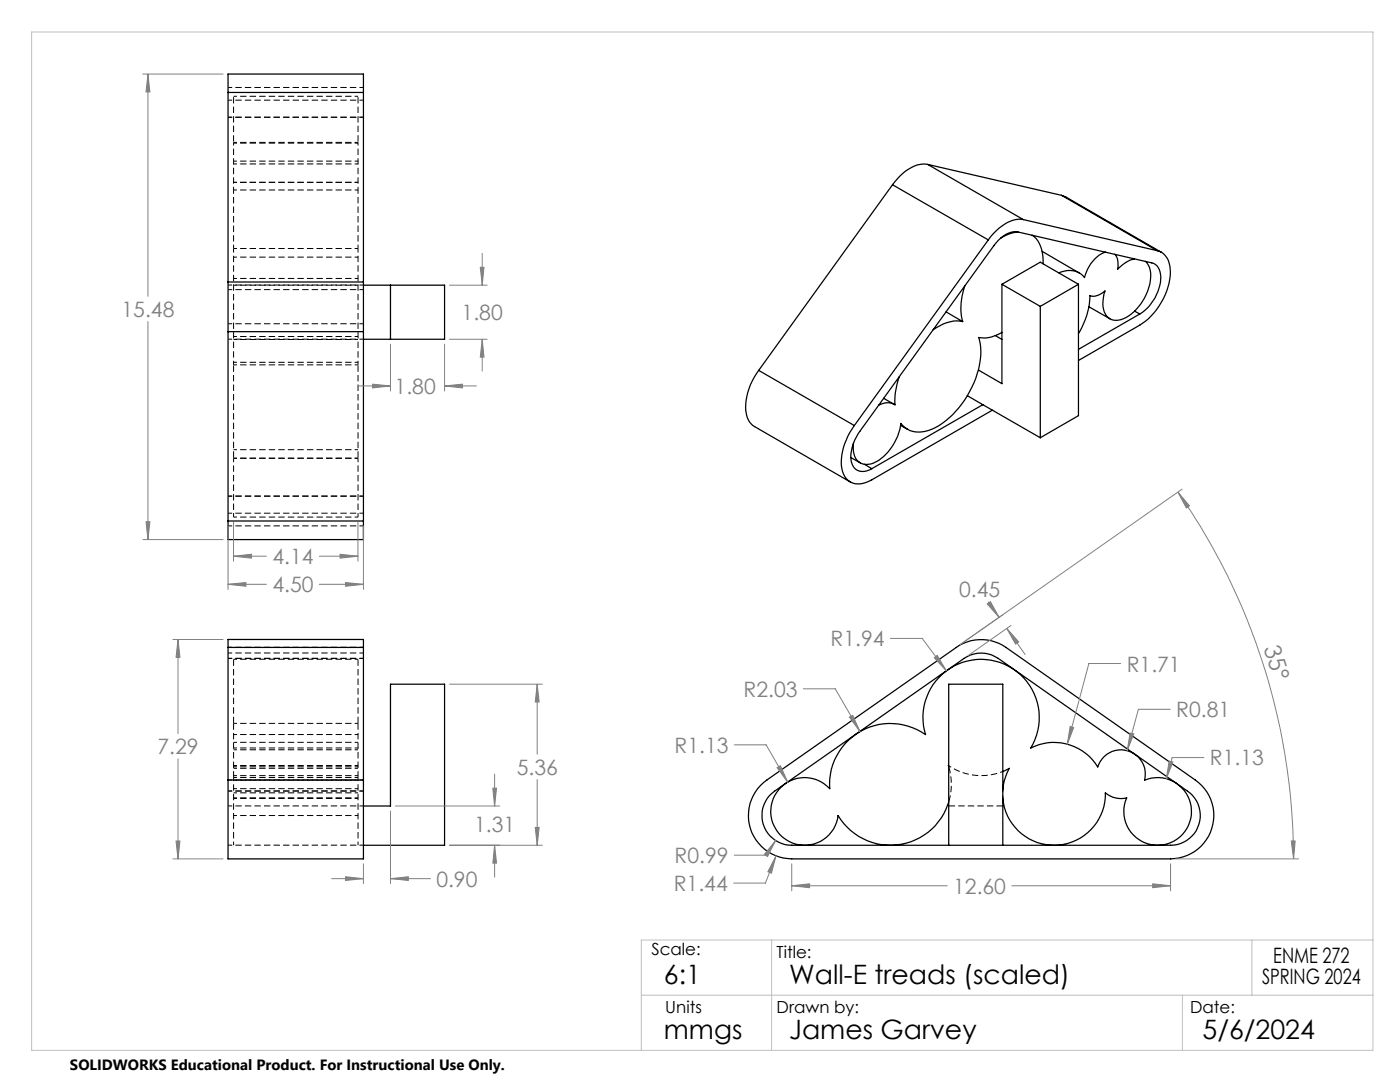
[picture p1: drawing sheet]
<svg xmlns="http://www.w3.org/2000/svg" width="279mm" height="216mm" viewBox="0 0 279 216" stroke-linecap="round" stroke-linejoin="round" font-family="sans-serif">
<g fill="none" stroke="#000" stroke-width=".2" stroke-dasharray="1.3 .6" stroke-dashoffset=".6" stroke-linecap="butt">
<path d="M71.5 19.2h-24.9M46.6 37.9h24.9M46.6 28.6h24.9M46.6 36.4h24.9M46.6 32.2h24.9M46.6 32.7h24.9M71.5 28.4h-24.9M71.5 36.4h-24.9M46.6 56.9h24.9M71.5 51.3h-24.9M71.5 55.6h-24.9M71.5 49.6h-24.9"/>
<path d="M46.6 72.8h24.9M71.5 72.3h-24.9M71.5 67.7h-24.9M71.5 67.1h-24.9M46.6 91.4h24.9M46.6 89.7h24.9M46.6 103.2h24.9M71.5 131.5h-24.9M46.6 155.1v13.5M46.6 157.4h24.9M46.6 158.2h24.9M46.6 153h24.9"/>
<path d="M46.6 155.7h24.9M46.6 159.2h24.9M46.6 154.8h24.9M46.6 159.3h24.9M71.5 155.1v13.5M71.5 146.6h-24.9M71.5 152.7h-24.9M71.5 149.2h-24.9M71.5 153.3h-24.9M71.5 155.1h-24.9M71.5 144.3h-24.9M71.5 148.1h-24.9"/>
<path d="M71.5 149.6h-24.9M46.6 162.7h24.9"/>
</g>
<path d="M46.6 131.5v12.8M71.5 131.5v12.8M46.6 144.3v10.8M71.5 144.3v10.8M200.1 160.8h-10.8" fill="none" stroke="#000" stroke-width=".2" stroke-dasharray="1.3 .6" stroke-linecap="butt"/>
<g fill="none" stroke="#000" stroke-width=".2" stroke-dasharray="1.3 .6" stroke-dashoffset=".5" stroke-linecap="butt">
<path d="M72.5 20h-27M72.5 17.5h-27M46.6 37.9v11.7M71.5 37.9v11.7M72.5 23.4h-27M45.5 56.9h27M46.6 49.6v23.2M71.5 49.6v23.2M72.5 57.8h-27M45.5 67.7h27M72.5 64.6h-27M46.6 91.4v11.8"/>
<path d="M71.5 91.4v11.8M72.5 99h-27M45.5 104.9h27M72.5 102.4h-27M72.5 129.2h-27M72.5 131.4h-27M72.5 130.3h-27M72.5 157.8h-27M72.5 155.6h-27M45.5 160.8h27M72.5 168.6h-27"/>
</g>
<g fill="none" stroke="#000" stroke-width=".25">
<path d="M45.5 18.5v-3.7h27v3.7M45.5 18.5v37.8M45.5 18.5h27M72.5 18.5v37.8M178.1 36.9l19.1 11M178.1 36.9l-26.7 37M185.1 32.8a6.6 6.6 0 0 0-6 2.8l-1 1.3M185.1 32.8l19.1 11M185.1 32.8l26.8 6.2M211.9 39l.8 .3 19.1 11M211.9 39l19.1 11M45.5 56.3v9.9"/>
<path d="M45.5 56.3h27M72.5 56.3v9.9M72.5 56.9h16.2v10.8h-16.2M77.9 56.9v10.8M192.5 57a12.2 12.2 0 0 0-.4 7.2M197.2 47.9l-26.7 37M200 56.7l7.6 4.4M200 56.7l7.6-4.4 7.6 4.4M200 56.7v19.9l-4.7-2.8M203.1 46.3l-1.8 .4-1.6 .8M203.1 46.3a5.3 5.3 0 0 0-4.8 2.7l-26.7 37.1a8 8 0 0 0-1.6 6.4 2.37 2.37 0 0 0 3.5 1.3l.5-.3M203.1 46.3l26.8 6.2a2.78 2.78 0 0 1 1.7 3.3 9.1 9.1 0 0 1-4.1 6.9"/>
<path d="M204.2 43.8a6.5 6.5 0 0 0-5.4 2.3l-1.6 1.8M204.2 43.8l26.8 6.2M206 46.9a6.4 6.4 0 0 1 2.2 5.7M208 50.2l7.4 4.3M215.2 56.7l-7.6 4.4M215.2 56.7v26.2l-7.6 4.4M220.7 50.3a7.2 7.2 0 0 0-4.3 5.1 4.1 4.1 0 0 0-5.1-1M222.5 50.7l.5 1 .1 1-.1 1 1.5-1.2 1.1-.6 .8-.3M228.6 52.1a4.7 4.7 0 0 1 .8 4.7 9.9 9.9 0 0 1-5.7 7 2.64 2.64 0 0 1-3.6-2.6l.1-1.8 .3-1.3a3.1 3.1 0 0 1-3 .9 14.7 14.7 0 0 1-2.3 7.5M231 50a3.9 3.9 0 0 1 2.6 4.4 13.7 13.7 0 0 1-6.1 10.5l-12.3 7M45.5 66.2v37.8M45.5 66.2h27"/>
<path d="M72.5 66.2v37.8M151.4 73.9a11.5 11.5 0 0 0-2.3 9.2 3.3 3.3 0 0 0 1.5 2l19.1 11.1M151.4 73.9l19.1 11M176.4 79.5l2 1.2M179.5 75.2l-.8 3.2-.1 2.4a3.1 3.1 0 0 0-3.2 0M188.8 62.2l3.3 2M192.1 64.2a7.5 7.5 0 0 0-5.9 1.6M193 79l14.6 8.3M198.6 67l1.4 .7M200 66.3a6.5 6.5 0 0 1-4.7 1 14.4 14.4 0 0 1-1.8 10.8 15.9 15.9 0 0 1-8.2 7.8 4.7 4.7 0 0 1-5.5-1.4 10.3 10.3 0 0 1-5.5 7.9 2.71 2.71 0 0 1-4-2.3v-1.7M207.6 61.1v26.2M217.3 61.2l4.2 2.4"/>
<path d="M226.4 62.1l1.1 .6M227.5 62.7l-12.3 7M169.8 91.3l1.9 1.1M172.5 92.6l1.5 .9M179.7 84.9l1.4 .8M196.1 80.8l-22.1 12.7M198 81.8l-24 13.9a3.9 3.9 0 0 1-5.1-.1 6.7 6.7 0 0 1-.6-6.2l.9-2.3 1.3-2.2M45.5 104v3.7h27v-3.7M45.5 104h27M45.5 129.2v-1.6h27v1.6M45.5 129.2h27M45.5 129.2v26.4"/>
<path d="M72.5 129.2v26.4M45.5 155.6v15.8h27v-15.8M45.5 155.6h27M151.8 156.7l1.2-1.1 37.9-26.4a8.6 8.6 0 0 1 9.9 0l37.7 26.4a8.7 8.7 0 0 1 3.3 9.7 8.7 8.7 0 0 1-8.2 6.1h-75.6a8.6 8.6 0 0 1-8-5.3 8.6 8.6 0 0 1 1.8-9.4zM153.6 158.8l1-.9 37.8-26.5a6 6 0 0 1 6.8 0l37.8 26.5a5.9 5.9 0 0 1 2.3 6.6 5.9 5.9 0 0 1-5.7 4.2h-75.6a6 6 0 0 1-5.4-3.6 6 6 0 0 1 1-6.3zM189.3 152.8v.2M200.1 159.2a10.2 10.2 0 0 0 10.7 9.5 10.2 10.2 0 0 0 9.8-10.5 5 5 0 0 0 4.3 1 6.8 6.8 0 0 0 5.2 9.4 6.8 6.8 0 0 0 7.6-7.6 6.8 6.8 0 0 0-9.3-5.3 4.9 4.9 0 0 0-3.4-5.9 4.9 4.9 0 0 0-5.9 3.2 10.2 10.2 0 0 0-13.4-3.7 11.6 11.6 0 0 0-8.4-17.6 11.6 11.6 0 0 0-12.6 14.9 12.2 12.2 0 0 0-13-.7 12.2 12.2 0 0 0-6.1 11.5 6.8 6.8 0 0 0-10.6 .6 6.8 6.8 0 0 0 3.1 10.2 6.8 6.8 0 0 0 9.2-5.5 12.2 12.2 0 0 0 11.9 5.9 12.2 12.2 0 0 0 10.1-8.5M200.1 154l1.3-.7-.4 .8a9.8 9.8 0 0 0-.9 3.5M72.5 160.8h5.4v-24.3h10.8v32.2h-16.2M189.3 168.7v-32.2h10.8v32.2"/>
</g>
<path d="M46.6 72.8v18.6M71.5 72.8v18.6M189.3 160a12.2 12.2 0 0 0 0-7" fill="none" stroke="#000" stroke-width=".2" stroke-dasharray="1.3 .6" stroke-dashoffset="-.1" stroke-linecap="butt"/>
<path d="M46.6 28.4v9.5M71.5 28.4v9.5M189.3 152.8a11.6 11.6 0 0 0 10.8 1.1" fill="none" stroke="#000" stroke-width=".2" stroke-dasharray="1.3 .6" stroke-dashoffset=".7" stroke-linecap="butt"/>
<path d="M46.6 28.4v-9.2M71.5 28.4v-9.2" fill="none" stroke="#000" stroke-width=".2" stroke-dasharray="1.3 .6" stroke-dashoffset="-.2" stroke-linecap="butt"/>
<path d="M200.1 157.6v1.6" fill="none" stroke="#000" stroke-width=".2" stroke-dasharray="1.3 .6" stroke-dashoffset=".8" stroke-linecap="butt"/>
<g fill="none" stroke="#808080" stroke-width=".2">
<path d="M28.5 14.8h16M29.5 14.8v44.3M29.5 14.8l.4 3.5h-.8zM89.7 56.9h7.5M95.8 53.3h.8l-.4 3.6zM96.2 50.6v6.3M29.5 64.2v43.5M71.6 77h6.3M74.4 76.7l3.5 .3-3.5 .4zM77.9 68.7v9.3M88.7 77l3.6-.3v.7zM88.7 68.7v9.3"/>
<path d="M88.7 77h6.4M89.7 67.7h7.5M96.2 67.7l.4 3.6h-.8zM96.2 67.7v6.3M235.1 98.2l2.3 2.7-.7 .5zM235.1 98.2a127.8 127.8 0 0 1 23.1 73.2M235.9 97.6l-44.2 31M28.5 107.7h16M29.1 104.1h.8l-.4 3.6zM45.5 105v12.6M45.5 116.6h7.7M45.5 116.6l3.6-.4v.8z"/>
<path d="M46.6 111l3.6-.4v.8zM46.6 104.2v7.8M46.6 111h6.6M63.7 116.6h8.8M63.7 111h7.7M67.9 110.6l3.5 .4-3.5 .4zM69 116.2l3.5 .4-3.5 .4zM71.4 104.2v7.8M72.5 105v12.6M34.5 127.6h10M35.5 127.6v18.8M35.5 127.6l.4 3.6h-.8z"/>
<path d="M89.7 136.5h18.5M107.2 136.5l.4 3.6h-.8zM107.2 136.5v14M160.3 137.4h6.4l4.9 8.6M177.7 127.4h6.3l4.9 6.5M186.4 131.2l.6-.4 1.9 3.1zM197 120.5l.7-.4 1.7 3.1zM197.2 120.1l2.2 3.1M200.9 125.4l3.7 5.2M200.9 125.4l2.4 2.7-.6 .4zM201.8 124.8l-8.6 6M223.7 132.4h-6.4l-4.3 16.1"/>
<path d="M35.5 151.4v20M98.4 157.3h.7l-.4 3.5zM98.7 154.5v6.3M107.2 155.5v13.2M146.5 148.6h6.4l4.3 7.5M155.1 153.2l.7-.4 1.4 3.3zM169.5 143.1l.7-.4 1.4 3.3zM213.6 145l.7 .2-1.3 3.3zM225.5 146.3l.8 .1-1.3 3.4zM233.3 151.9l.8 .1-1.3 3.4zM233.5 141.5h-6.3l-2.2 8.3M240.3 151.2h-6.4l-1.1 4.2"/>
<path d="M34.5 171.4h10M35.1 167.8h.8l-.4 3.6zM66.2 175.3h6.3M69 174.9l3.5 .4-3.5 .4zM72.5 172.4v3.9M77.9 175.3l3.6-.4v.8zM77.9 161.8v14.5M77.9 175.3h8M78.9 160.8h20.8M89.7 168.7h18.5M98.7 168.7l.4 3.5h-.7zM98.7 168.7v6.3"/>
<path d="M106.8 165.1h.8l-.4 3.6zM154.8 167.7l-1.6 3.2-.7-.4zM154.8 167.7l-1.9 2.9h-6.4M154.9 170.8l-2.1 5.4h-6.4M154.9 170.8l-.9 3.4-.8-.2zM158 176.7l3.6-.3v.7zM158 172.4v5.4M158 176.7h31.1M201.9 176.7h31.7M230 176.4l3.6 .3-3.6 .4zM233.6 172.4v5.4M234.6 171.4h24.6"/>
<path d="M257.7 167.8h.8l-.3 3.6z"/>
</g>
<path d="M6.3 6.4h267.7v203.2h-267.7zM128 198.6h146M154 187.6v22M236 198.6v11M249.8 187.6v11M274 187.6h-146v22" fill="none" stroke="#c0c0c0" stroke-width=".2"/>
<g fill="#808080">
<path d="M107.2 136.5l.4 3.6h-.8zM106.8 165.1h.8l-.4 3.6zM98.4 157.3h.7l-.4 3.5zM98.7 168.7l.4 3.5h-.7zM35.5 127.6l.4 3.6h-.8zM35.1 167.8h.8l-.4 3.6zM77.9 175.3l3.6-.4v.8zM69 174.9l3.5 .4-3.5 .4zM45.5 116.6l3.6-.4v.8zM69 116.2l3.5 .4-3.5 .4zM46.6 111l3.6-.4v.8zM67.9 110.6l3.5 .4-3.5 .4zM29.5 14.8l.4 3.5h-.8zM29.1 104.1h.8l-.4 3.6zM74.4 76.7l3.5 .3-3.5 .4zM88.7 77l3.6-.3v.7zM95.8 53.3h.8l-.4 3.6zM96.2 67.7l.4 3.6h-.8zM154.9 170.8l-1.7 3.2 .8 .2zM154.8 167.7l-2.3 2.8 .7 .4zM155.1 153.2l2.1 2.9-1.4-3.3zM169.5 143.1l2.1 2.9-1.4-3.3zM186.4 131.2l2.5 2.7-1.9-3.1zM213.6 145l-.6 3.5 1.3-3.3zM225.5 146.3l-.5 3.5 1.3-3.4zM233.3 151.9l-.5 3.5 1.3-3.4zM197 120.5l.7-.4 1.7 3.1zM200.9 125.4l2.4 2.7-.6 .4zM158 176.7l3.6-.3v.7zM230 176.4l3.6 .3-3.6 .4z"/>
<path d="M257.7 167.8h.8l-.3 3.6zM235.1 98.2l2.3 2.7-.7 .5z"/>
</g>
<g font-size="5.3">
<text x="132.5" y="196.4">6:1</text>
<text x="157.5" y="196.4">Wall-E treads (scaled)</text>
<text x="132.5" y="207.4">mmgs</text>
<text x="157.5" y="207.4">James Garvey</text>
<text x="240" y="207.4">5/6/2024</text>
</g>
<text font-size="4.7" fill="#808080" x="252.2" y="129.3" transform="rotate(72 252.2 129.3)">35°</text>
<g font-size="4.2" fill="#808080">
<text x="24.3" y="63.2">15.48</text>
<text x="92.1" y="63.9">1.80</text>
<text x="78.8" y="78.6">1.80</text>
<text x="54.4" y="112.6">4.14</text>
<text x="54.4" y="118.2">4.50</text>
<text x="191.4" y="119.2">0.45</text>
<text x="165.8" y="129">R1.94</text>
<text x="224.9" y="134">R1.71</text>
<text x="148.4" y="139">R2.03</text>
<text x="234.7" y="143.1">R0.81</text>
<text x="31.4" y="150.5">7.29</text>
<text x="103.1" y="154.6">5.36</text>
<text x="134.6" y="150.2">R1.13</text>
<text x="241.5" y="152.7">R1.13</text>
<text x="94.6" y="166">1.31</text>
<text x="134.6" y="172.2">R0.99</text>
<text x="87.1" y="176.9">0.90</text>
<text x="134.5" y="177.8">R1.44</text>
<text x="190.2" y="178.3">12.60</text>
</g>
<g font-size="4.2">
<text x="251.9" y="196.4">SPRING 2024</text>
<text x="254.1" y="192.2">ENME 272</text>
</g>
<g font-size="3.3">
<text x="130" y="190.6">Scale:</text>
<text x="155" y="191.2">Title:</text>
<text x="132.8" y="202.2">Units</text>
<text x="155" y="202.2">Drawn by:</text>
<text x="237.5" y="202.2">Date:</text>
</g>
<text font-size="3" x="14" y="213.5">SOLIDWORKS Educational Product. For Instructional Use Only.</text>
</svg>
